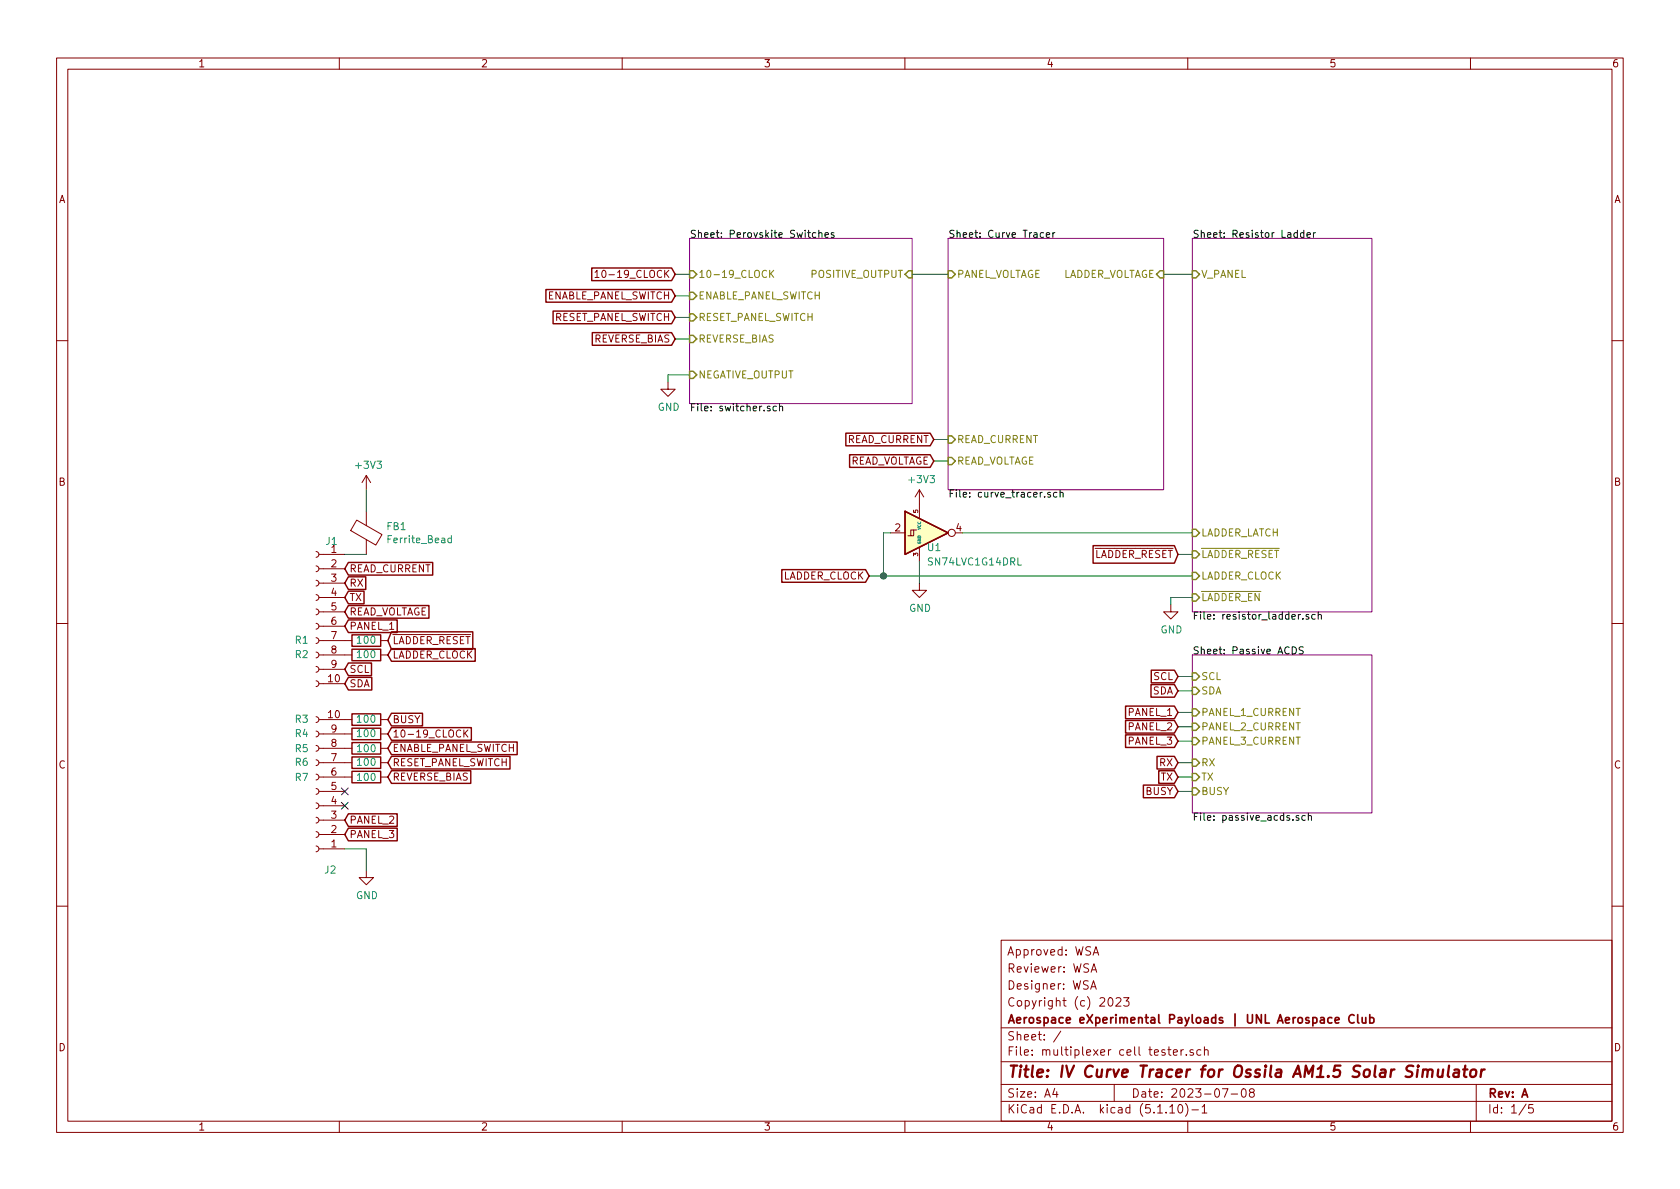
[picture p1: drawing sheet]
EESchema Schematic File Version 4
EELAYER 30 0
EELAYER END
$Descr A4 11693 8268
encoding utf-8
Sheet 1 5
Title "IV Curve Tracer for Ossila AM1.5 Solar Simulator"
Date "2023-07-08"
Rev "A"
Comp "Aerospace eXperimental Payloads | UNL Aerospace Club"
Comment1 "Copyright (c) 2023"
Comment2 "Designer: WSA"
Comment3 "Reviewer: WSA"
Comment4 "Approved: WSA"
$EndDescr
$Sheet
S 4800 1650 1550 1150
U 648F7944
F0 "Perovskite Switches" 50
F1 "switcher.sch" 50
F2 "POSITIVE_OUTPUT" I R 6350 1900 50 
F3 "NEGATIVE_OUTPUT" I L 4800 2600 50 
F4 "10-19_CLOCK" I L 4800 1900 50 
F5 "ENABLE_PANEL_SWITCH" I L 4800 2050 50 
F6 "RESET_PANEL_SWITCH" I L 4800 2200 50 
F7 "REVERSE_BIAS" I L 4800 2350 50 
$EndSheet
$Sheet
S 8300 1650 1250 2600
U 64946EEA
F0 "Resistor Ladder" 50
F1 "resistor_ladder.sch" 50
F2 "V_PANEL" I L 8300 1900 50 
F3 "~LADDER_EN" I L 8300 4150 50 
F4 "LADDER_CLOCK" I L 8300 4000 50 
F5 "~LADDER_RESET" I L 8300 3850 50 
F6 "LADDER_LATCH" I L 8300 3700 50 
$EndSheet
$Comp
L Device:R R?
U 1 1
P 2550 5100
AR Path="/6313FC31/64966A3F" Ref="R?"  Part="1" 
AR Path="/64966A3F" Ref="R4"  Part="1" 
AR Path="/648F7944/64966A3F" Ref="R?"  Part="1" 
F 0 "R4" V 2550 5550 50  0000 C CNN
F 1 "100" V 2550 5100 50  0000 C CNN
F 2 "Resistor_SMD:R_0603_1608Metric" V 2480 5100 50  0001 C CNN
F 3 "~" H 2550 5100 50  0001 C CNN
	1    2550 5100
	0    -1   -1   0   
$EndComp
$Comp
L Device:R R?
U 1 1
P 2550 5300
AR Path="/6313FC31/64966A45" Ref="R?"  Part="1" 
AR Path="/64966A45" Ref="R6"  Part="1" 
AR Path="/648F7944/64966A45" Ref="R?"  Part="1" 
F 0 "R6" V 2550 4850 50  0000 C CNN
F 1 "100" V 2550 5300 50  0000 C CNN
F 2 "Resistor_SMD:R_0603_1608Metric" V 2480 5300 50  0001 C CNN
F 3 "~" H 2550 5300 50  0001 C CNN
	1    2550 5300
	0    1    -1   0   
$EndComp
$Comp
L Device:R R?
U 1 1
P 2550 5400
AR Path="/6313FC31/64966A4B" Ref="R?"  Part="1" 
AR Path="/64966A4B" Ref="R7"  Part="1" 
AR Path="/648F7944/64966A4B" Ref="R?"  Part="1" 
F 0 "R7" V 2550 4950 50  0000 C CNN
F 1 "100" V 2550 5400 50  0000 C CNN
F 2 "Resistor_SMD:R_0603_1608Metric" V 2480 5400 50  0001 C CNN
F 3 "~" H 2550 5400 50  0001 C CNN
	1    2550 5400
	0    1    1    0   
$EndComp
$Comp
L Device:Ferrite_Bead FB?
U 1 1
P 2550 3700
AR Path="/648F7944/64966A51" Ref="FB?"  Part="1" 
AR Path="/64966A51" Ref="FB1"  Part="1" 
F 0 "FB1" H 2687 3746 50  0000 L CNN
F 1 "Ferrite_Bead" H 2687 3655 50  0000 L CNN
F 2 "Inductor_SMD:L_0603_1608Metric" V 2480 3700 50  0001 C CNN
F 3 "~" H 2550 3700 50  0001 C CNN
	1    2550 3700
	1    0    0    -1  
$EndComp
Text GLabel 2700 5100 2    50   Input ~ 0
10-19_CLOCK
Text GLabel 2700 5200 2    50   Input ~ 0
ENABLE_PANEL_SWITCH
Wire Wire Line
	2550 3550 2550 3400
Wire Wire Line
	2400 3850 2550 3850
Wire Wire Line
	2550 5900 2550 6050
Wire Wire Line
	2400 5900 2550 5900
$Comp
L power:+3V3 #PWR?
U 1 1
P 2550 3400
AR Path="/6313FC31/64966A5F" Ref="#PWR?"  Part="1" 
AR Path="/64966A5F" Ref="#PWR0101"  Part="1" 
AR Path="/648F7944/64966A5F" Ref="#PWR?"  Part="1" 
F 0 "#PWR0101" H 2550 3250 50  0001 C CNN
F 1 "+3V3" H 2565 3573 50  0000 C CNN
F 2 "" H 2550 3400 50  0001 C CNN
F 3 "" H 2550 3400 50  0001 C CNN
	1    2550 3400
	1    0    0    -1  
$EndComp
$Comp
L power:GND #PWR?
U 1 1
P 2550 6050
AR Path="/6313FC31/64966A65" Ref="#PWR?"  Part="1" 
AR Path="/64966A65" Ref="#PWR0102"  Part="1" 
AR Path="/648F7944/64966A65" Ref="#PWR?"  Part="1" 
F 0 "#PWR0102" H 2550 5800 50  0001 C CNN
F 1 "GND" H 2555 5877 50  0000 C CNN
F 2 "" H 2550 6050 50  0001 C CNN
F 3 "" H 2550 6050 50  0001 C CNN
	1    2550 6050
	1    0    0    -1  
$EndComp
$Comp
L Connector:Conn_01x10_Female J?
U 1 1
P 2200 4250
AR Path="/648F7944/64966A71" Ref="J?"  Part="1" 
AR Path="/64966A71" Ref="J1"  Part="1" 
F 0 "J1" H 2092 4743 50  0000 C CNN
F 1 "Conn_01x10_Female" H 2092 3616 50  0001 C CNN
F 2 "Connector_PinHeader_2.54mm:PinHeader_1x10_P2.54mm_Vertical" H 2200 4250 50  0001 C CNN
F 3 "~" H 2200 4250 50  0001 C CNN
	1    2200 4250
	-1   0    0    -1  
$EndComp
Text GLabel 2400 4750 2    50   Input ~ 0
SDA
Text GLabel 2400 4650 2    50   Input ~ 0
SCL
$Comp
L Device:R R?
U 1 1
P 2550 5200
AR Path="/6313FC31/64966A86" Ref="R?"  Part="1" 
AR Path="/64966A86" Ref="R5"  Part="1" 
AR Path="/648F7944/64966A86" Ref="R?"  Part="1" 
F 0 "R5" V 2550 4750 50  0000 C CNN
F 1 "100" V 2550 5200 50  0000 C CNN
F 2 "Resistor_SMD:R_0603_1608Metric" V 2480 5200 50  0001 C CNN
F 3 "~" H 2550 5200 50  0001 C CNN
	1    2550 5200
	0    1    1    0   
$EndComp
Text GLabel 2700 5400 2    50   Input ~ 0
REVERSE_BIAS
$Sheet
S 6600 1650 1500 1750
U 64A4749F
F0 "Curve Tracer" 50
F1 "curve_tracer.sch" 50
F2 "PANEL_VOLTAGE" I L 6600 1900 50 
F3 "LADDER_VOLTAGE" I R 8100 1900 50 
F4 "READ_CURRENT" I L 6600 3050 50 
F5 "READ_VOLTAGE" I L 6600 3200 50 
$EndSheet
Wire Wire Line
	8100 1900 8300 1900
Wire Wire Line
	6600 1900 6350 1900
Text GLabel 4700 2050 0    50   Input ~ 0
ENABLE_PANEL_SWITCH
Text GLabel 4700 1900 0    50   Input ~ 0
10-19_CLOCK
Text GLabel 2700 5300 2    50   Input ~ 0
RESET_PANEL_SWITCH
Text GLabel 4700 2200 0    50   Input ~ 0
RESET_PANEL_SWITCH
Text GLabel 4700 2350 0    50   Input ~ 0
REVERSE_BIAS
$Comp
L power:GND #PWR?
U 1 1
P 4650 2650
AR Path="/6313FC31/64A640C4" Ref="#PWR?"  Part="1" 
AR Path="/64A640C4" Ref="#PWR0103"  Part="1" 
AR Path="/648F7944/64A640C4" Ref="#PWR?"  Part="1" 
F 0 "#PWR0103" H 4650 2400 50  0001 C CNN
F 1 "GND" H 4655 2477 50  0000 C CNN
F 2 "" H 4650 2650 50  0001 C CNN
F 3 "" H 4650 2650 50  0001 C CNN
	1    4650 2650
	1    0    0    -1  
$EndComp
Wire Wire Line
	4800 2600 4650 2600
Wire Wire Line
	4650 2600 4650 2650
Wire Wire Line
	4700 2350 4800 2350
Wire Wire Line
	4800 2200 4700 2200
Wire Wire Line
	4700 2050 4800 2050
Wire Wire Line
	4800 1900 4700 1900
Text GLabel 6500 3050 0    50   Input ~ 0
READ_CURRENT
Text GLabel 6500 3200 0    50   Input ~ 0
READ_VOLTAGE
Text GLabel 8200 3850 0    50   Input ~ 0
~LADDER_RESET
Text GLabel 6050 4000 0    50   Input ~ 0
LADDER_CLOCK
Wire Wire Line
	6500 3050 6600 3050
Wire Wire Line
	6600 3200 6500 3200
Wire Wire Line
	8300 3850 8200 3850
Text GLabel 2400 3950 2    50   Input ~ 0
READ_CURRENT
Text GLabel 2400 4250 2    50   Input ~ 0
READ_VOLTAGE
Text GLabel 2700 4450 2    50   Input ~ 0
~LADDER_RESET
Text GLabel 2700 4550 2    50   Input ~ 0
LADDER_CLOCK
$Sheet
S 8300 4550 1250 1100
U 64A6B33A
F0 "Passive ACDS" 50
F1 "passive_acds.sch" 50
F2 "SCL" I L 8300 4700 50 
F3 "SDA" I L 8300 4800 50 
F4 "PANEL_1_CURRENT" I L 8300 4950 50 
F5 "PANEL_2_CURRENT" I L 8300 5050 50 
F6 "PANEL_3_CURRENT" I L 8300 5150 50 
F7 "RX" I L 8300 5300 50 
F8 "TX" I L 8300 5400 50 
F9 "BUSY" I L 8300 5500 50 
$EndSheet
Text GLabel 8200 4800 0    50   Input ~ 0
SDA
Text GLabel 8200 4700 0    50   Input ~ 0
SCL
Wire Wire Line
	8200 4700 8300 4700
Wire Wire Line
	8300 4800 8200 4800
Text GLabel 8200 5300 0    50   Input ~ 0
RX
Text GLabel 8200 5400 0    50   Input ~ 0
TX
Text GLabel 8200 5500 0    50   Input ~ 0
BUSY
Text GLabel 8200 4950 0    50   Input ~ 0
PANEL_1
Text GLabel 8200 5050 0    50   Input ~ 0
PANEL_2
Text GLabel 8200 5150 0    50   Input ~ 0
PANEL_3
Wire Wire Line
	8200 5500 8300 5500
Wire Wire Line
	8300 5400 8200 5400
Wire Wire Line
	8200 5300 8300 5300
Wire Wire Line
	8300 5150 8200 5150
Wire Wire Line
	8200 5050 8300 5050
Wire Wire Line
	8200 4950 8300 4950
Text GLabel 2400 4050 2    50   Input ~ 0
RX
Text GLabel 2400 4150 2    50   Input ~ 0
TX
Text GLabel 2700 5000 2    50   Input ~ 0
BUSY
Text GLabel 2400 4350 2    50   Input ~ 0
PANEL_1
Text GLabel 2400 5700 2    50   Input ~ 0
PANEL_2
Text GLabel 2400 5800 2    50   Input ~ 0
PANEL_3
NoConn ~ 2400 5500
NoConn ~ 2400 5600
$Comp
L power:GND #PWR?
U 1 1
P 8150 4200
AR Path="/6313FC31/64B78CD3" Ref="#PWR?"  Part="1" 
AR Path="/64B78CD3" Ref="#PWR0104"  Part="1" 
AR Path="/648F7944/64B78CD3" Ref="#PWR?"  Part="1" 
F 0 "#PWR0104" H 8150 3950 50  0001 C CNN
F 1 "GND" H 8155 4027 50  0000 C CNN
F 2 "" H 8150 4200 50  0001 C CNN
F 3 "" H 8150 4200 50  0001 C CNN
	1    8150 4200
	1    0    0    -1  
$EndComp
Wire Wire Line
	8150 4150 8150 4200
Wire Wire Line
	8150 4150 8300 4150
$Comp
L Device:R R?
U 1 1
P 2550 5000
AR Path="/6313FC31/64B7E372" Ref="R?"  Part="1" 
AR Path="/64B7E372" Ref="R3"  Part="1" 
AR Path="/648F7944/64B7E372" Ref="R?"  Part="1" 
F 0 "R3" V 2550 5450 50  0000 C CNN
F 1 "100" V 2550 5000 50  0000 C CNN
F 2 "Resistor_SMD:R_0603_1608Metric" V 2480 5000 50  0001 C CNN
F 3 "~" H 2550 5000 50  0001 C CNN
	1    2550 5000
	0    -1   -1   0   
$EndComp
$Comp
L Device:R R?
U 1 1
P 2550 4450
AR Path="/6313FC31/64B7F6B2" Ref="R?"  Part="1" 
AR Path="/64B7F6B2" Ref="R1"  Part="1" 
AR Path="/648F7944/64B7F6B2" Ref="R?"  Part="1" 
F 0 "R1" V 2550 4900 50  0000 C CNN
F 1 "100" V 2550 4450 50  0000 C CNN
F 2 "Resistor_SMD:R_0603_1608Metric" V 2480 4450 50  0001 C CNN
F 3 "~" H 2550 4450 50  0001 C CNN
	1    2550 4450
	0    -1   -1   0   
$EndComp
$Comp
L Device:R R?
U 1 1
P 2550 4550
AR Path="/6313FC31/64B8035D" Ref="R?"  Part="1" 
AR Path="/64B8035D" Ref="R2"  Part="1" 
AR Path="/648F7944/64B8035D" Ref="R?"  Part="1" 
F 0 "R2" V 2550 5000 50  0000 C CNN
F 1 "100" V 2550 4550 50  0000 C CNN
F 2 "Resistor_SMD:R_0603_1608Metric" V 2480 4550 50  0001 C CNN
F 3 "~" H 2550 4550 50  0001 C CNN
	1    2550 4550
	0    -1   -1   0   
$EndComp
$Comp
L 74xGxx:SN74LVC1G14DRL U?
U 1 1
P 6400 3700
AR Path="/648F7944/64BA669B" Ref="U?"  Part="1" 
AR Path="/64BA669B" Ref="U1"  Part="1" 
F 0 "U1" H 6450 3600 50  0000 L CNN
F 1 "SN74LVC1G14DRL" H 6450 3500 50  0000 L CNN
F 2 "Package_TO_SOT_SMD:SOT-23-5" H 6400 3450 50  0001 C CNN
F 3 "http://www.ti.com/lit/ds/symlink/sn74lvc1g14.pdf" H 6400 3700 50  0001 C CNN
	1    6400 3700
	1    0    0    -1  
$EndComp
$Comp
L power:GND #PWR?
U 1 1
P 6400 4050
AR Path="/6313FC31/64BA6AF4" Ref="#PWR?"  Part="1" 
AR Path="/64BA6AF4" Ref="#PWR0105"  Part="1" 
AR Path="/648F7944/64BA6AF4" Ref="#PWR?"  Part="1" 
F 0 "#PWR0105" H 6400 3800 50  0001 C CNN
F 1 "GND" H 6405 3877 50  0000 C CNN
F 2 "" H 6400 4050 50  0001 C CNN
F 3 "" H 6400 4050 50  0001 C CNN
	1    6400 4050
	1    0    0    -1  
$EndComp
$Comp
L power:+3V3 #PWR?
U 1 1
P 6400 3500
AR Path="/6313FC31/64BA6EDC" Ref="#PWR?"  Part="1" 
AR Path="/64BA6EDC" Ref="#PWR0106"  Part="1" 
AR Path="/648F7944/64BA6EDC" Ref="#PWR?"  Part="1" 
F 0 "#PWR0106" H 6400 3350 50  0001 C CNN
F 1 "+3V3" H 6415 3673 50  0000 C CNN
F 2 "" H 6400 3500 50  0001 C CNN
F 3 "" H 6400 3500 50  0001 C CNN
	1    6400 3500
	1    0    0    -1  
$EndComp
Wire Wire Line
	6050 4000 6150 4000
Wire Wire Line
	6700 3700 8300 3700
Wire Wire Line
	6400 3900 6400 4050
Wire Wire Line
	6200 3700 6150 3700
Wire Wire Line
	6150 3700 6150 4000
Connection ~ 6150 4000
Wire Wire Line
	6150 4000 8300 4000
$Comp
L Connector:Conn_01x10_Female J?
U 1 1
P 2200 5500
AR Path="/648F7944/64966A6B" Ref="J?"  Part="1" 
AR Path="/64966A6B" Ref="J2"  Part="1" 
F 0 "J2" H 2100 6050 50  0000 C CNN
F 1 "Conn_01x10_Female" H 2092 4866 50  0001 C CNN
F 2 "Connector_PinHeader_2.54mm:PinHeader_1x10_P2.54mm_Vertical" H 2200 5500 50  0001 C CNN
F 3 "~" H 2200 5500 50  0001 C CNN
	1    2200 5500
	-1   0    0    1   
$EndComp
$EndSCHEMATC
